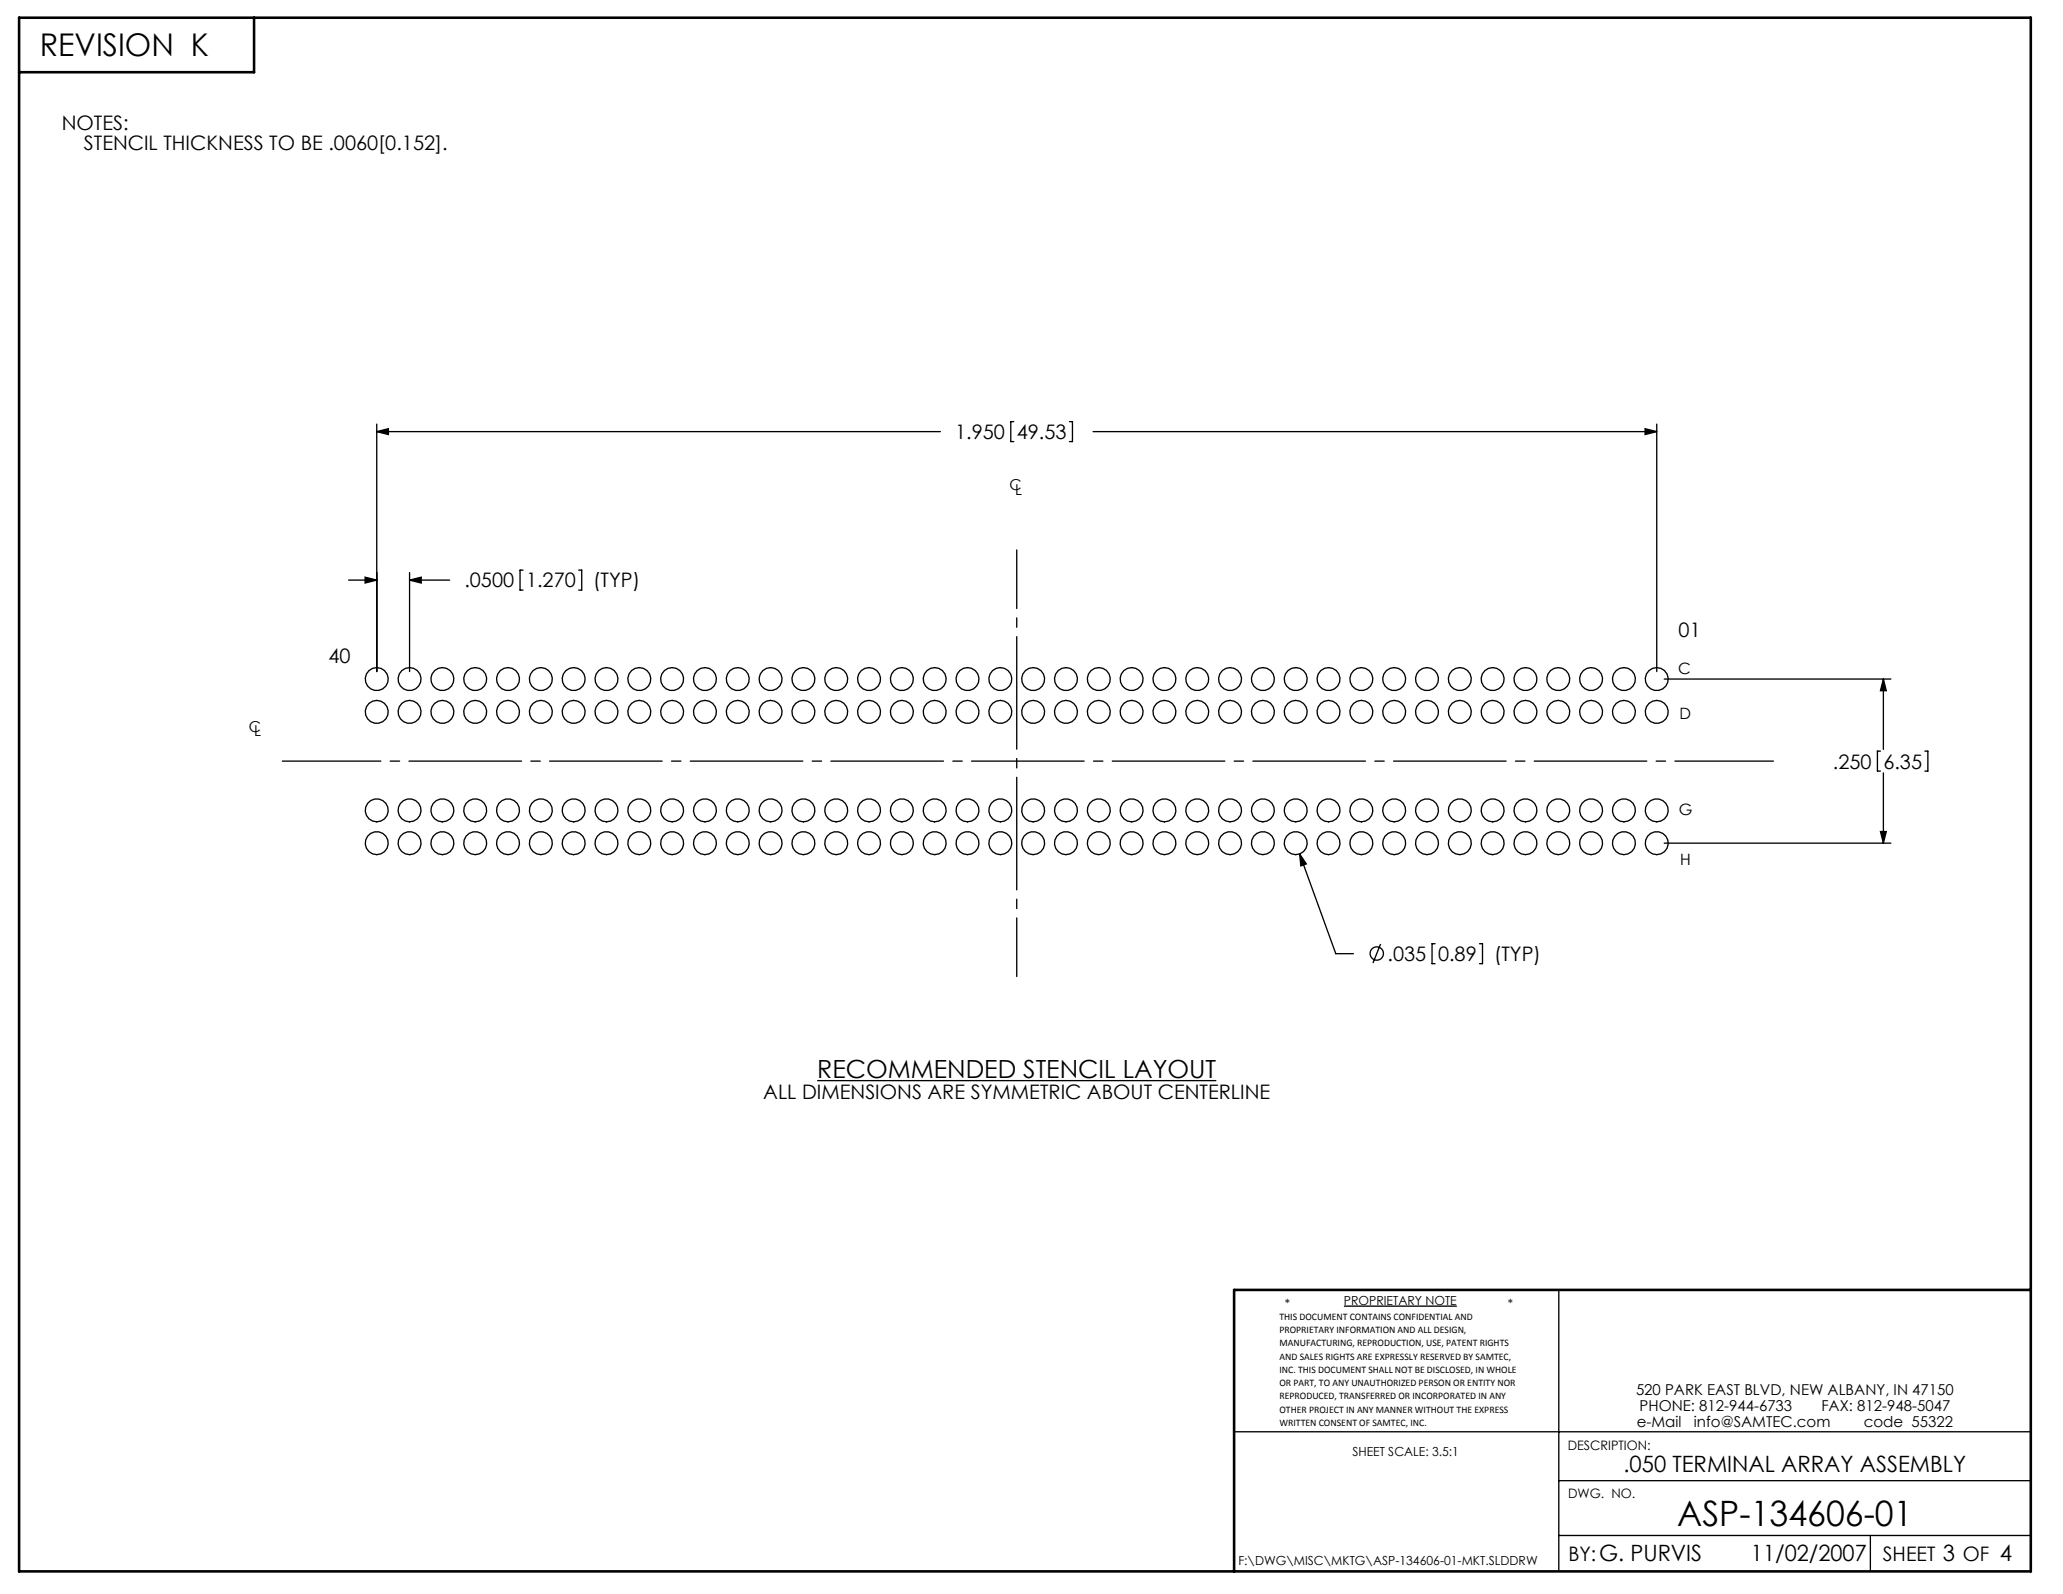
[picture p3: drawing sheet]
<svg xmlns="http://www.w3.org/2000/svg" width="279mm" height="216mm" viewBox="0 0 279 216" stroke-linecap="round" stroke-linejoin="round" font-family="sans-serif">
<g fill="none" stroke="#000" stroke-width=".18">
<path d="M51 58.5l1.6-.4v.8zM51 57.4v33.6M51 58.5h76.4M137.3 57.1h-.4v2.7h.4M144.8 57.1h.4v2.7h-.4M148 58.5h76.4M222.8 58.1l1.6 .4-1.6 .4zM224.4 57.4v33.6M47.2 78.6h3.8M49.4 78.2l1.6 .4-1.6 .4zM55.5 78.6l1.5-.4v.8zM55.5 77.6v13.4"/>
<path d="M55.5 78.6h5.4M70.8 77.2h-.4v2.7h.4M78.4 77.2h.4v2.7h-.4M225.4 92h30.7M255.1 92v9.5M255.1 92l.4 1.6h-.8zM176 115.7l.9 1.3-.7 .3zM176 115.7l4.9 13.5h2.4M225.4 114.2h30.7M254.7 101.7h-.4v2.7h.4M254.7 112.6h.8l-.4 1.6zM255.1 104.7v9.5"/>
<path d="M260.7 101.7h.4v2.7h-.4M187 127.9l-1.1 2.5M194.4 127.8h-.4v2.7h.4M200.4 127.8h.4v2.7h-.4M110.7 146.4h54M182 176.9h15.3M211.1 174.7v38.1M167.1 193.9h107.9M211.1 208h63.9M211.1 200.6h63.9M253.3 208v4.8"/>
<circle cx="51" cy="96.4" r="1.56"/>
<circle cx="51" cy="92" r="1.56"/>
<circle cx="55.5" cy="96.4" r="1.56"/>
<circle cx="55.5" cy="92" r="1.56"/>
<circle cx="59.9" cy="96.4" r="1.56"/>
<circle cx="59.9" cy="92" r="1.56"/>
<circle cx="64.4" cy="96.4" r="1.56"/>
<circle cx="64.4" cy="92" r="1.56"/>
<circle cx="68.8" cy="96.4" r="1.56"/>
<circle cx="68.8" cy="92" r="1.56"/>
<circle cx="73.2" cy="96.4" r="1.56"/>
<circle cx="73.2" cy="92" r="1.56"/>
<circle cx="77.7" cy="96.4" r="1.56"/>
<circle cx="77.7" cy="92" r="1.56"/>
<circle cx="82.1" cy="96.4" r="1.56"/>
<circle cx="82.1" cy="92" r="1.56"/>
<circle cx="86.6" cy="96.4" r="1.56"/>
<circle cx="86.6" cy="92" r="1.56"/>
<circle cx="91" cy="96.4" r="1.56"/>
<circle cx="91" cy="92" r="1.56"/>
<circle cx="95.5" cy="96.4" r="1.56"/>
<circle cx="95.5" cy="92" r="1.56"/>
<circle cx="99.9" cy="96.4" r="1.56"/>
<circle cx="99.9" cy="92" r="1.56"/>
<circle cx="104.4" cy="96.4" r="1.56"/>
<circle cx="104.4" cy="92" r="1.56"/>
<circle cx="108.8" cy="96.4" r="1.56"/>
<circle cx="108.8" cy="92" r="1.56"/>
<circle cx="113.3" cy="96.4" r="1.56"/>
<circle cx="113.3" cy="92" r="1.56"/>
<circle cx="117.7" cy="96.4" r="1.56"/>
<circle cx="117.7" cy="92" r="1.56"/>
<circle cx="122.1" cy="96.4" r="1.56"/>
<circle cx="122.1" cy="92" r="1.56"/>
<circle cx="126.6" cy="96.4" r="1.56"/>
<circle cx="126.6" cy="92" r="1.56"/>
<circle cx="131" cy="96.4" r="1.56"/>
<circle cx="131" cy="92" r="1.56"/>
<circle cx="135.5" cy="96.4" r="1.56"/>
<circle cx="135.5" cy="92" r="1.56"/>
<circle cx="139.9" cy="96.4" r="1.56"/>
<circle cx="139.9" cy="92" r="1.56"/>
<circle cx="144.4" cy="96.4" r="1.56"/>
<circle cx="144.4" cy="92" r="1.56"/>
<circle cx="148.8" cy="96.4" r="1.56"/>
<circle cx="148.8" cy="92" r="1.56"/>
<circle cx="153.3" cy="96.4" r="1.56"/>
<circle cx="153.3" cy="92" r="1.56"/>
<circle cx="157.7" cy="96.4" r="1.56"/>
<circle cx="157.7" cy="92" r="1.56"/>
<circle cx="162.1" cy="96.4" r="1.56"/>
<circle cx="162.1" cy="92" r="1.56"/>
<circle cx="166.6" cy="96.4" r="1.56"/>
<circle cx="166.6" cy="92" r="1.56"/>
<circle cx="171" cy="96.4" r="1.56"/>
<circle cx="171" cy="92" r="1.56"/>
<circle cx="175.5" cy="96.4" r="1.56"/>
<circle cx="175.5" cy="92" r="1.56"/>
<circle cx="179.9" cy="96.4" r="1.56"/>
<circle cx="179.9" cy="92" r="1.56"/>
<circle cx="184.4" cy="96.4" r="1.56"/>
<circle cx="184.4" cy="92" r="1.56"/>
<circle cx="188.8" cy="96.4" r="1.56"/>
<circle cx="188.8" cy="92" r="1.56"/>
<circle cx="193.3" cy="96.4" r="1.56"/>
<circle cx="193.3" cy="92" r="1.56"/>
<circle cx="197.7" cy="96.4" r="1.56"/>
<circle cx="197.7" cy="92" r="1.56"/>
<circle cx="202.2" cy="96.4" r="1.56"/>
<circle cx="202.2" cy="92" r="1.56"/>
<circle cx="206.6" cy="96.4" r="1.56"/>
<circle cx="206.6" cy="92" r="1.56"/>
<circle cx="211" cy="96.4" r="1.56"/>
<circle cx="211" cy="92" r="1.56"/>
<circle cx="215.5" cy="96.4" r="1.56"/>
<circle cx="215.5" cy="92" r="1.56"/>
<circle cx="219.9" cy="96.4" r="1.56"/>
<circle cx="219.9" cy="92" r="1.56"/>
<circle cx="224.4" cy="96.4" r="1.56"/>
<circle cx="224.4" cy="92" r="1.56"/>
<circle cx="51" cy="114.2" r="1.56"/>
<circle cx="51" cy="109.8" r="1.56"/>
<circle cx="55.5" cy="114.2" r="1.56"/>
<circle cx="55.5" cy="109.8" r="1.56"/>
<circle cx="59.9" cy="114.2" r="1.56"/>
<circle cx="59.9" cy="109.8" r="1.56"/>
<circle cx="64.4" cy="114.2" r="1.56"/>
<circle cx="64.4" cy="109.8" r="1.56"/>
<circle cx="68.8" cy="114.2" r="1.56"/>
<circle cx="68.8" cy="109.8" r="1.56"/>
<circle cx="73.2" cy="109.8" r="1.56"/>
<circle cx="73.2" cy="114.2" r="1.56"/>
<circle cx="77.7" cy="114.2" r="1.56"/>
<circle cx="77.7" cy="109.8" r="1.56"/>
<circle cx="82.1" cy="114.2" r="1.56"/>
<circle cx="82.1" cy="109.8" r="1.56"/>
<circle cx="86.6" cy="114.2" r="1.56"/>
<circle cx="86.6" cy="109.8" r="1.56"/>
<circle cx="91" cy="114.2" r="1.56"/>
<circle cx="91" cy="109.8" r="1.56"/>
<circle cx="95.5" cy="109.8" r="1.56"/>
<circle cx="95.5" cy="114.2" r="1.56"/>
<circle cx="99.9" cy="114.2" r="1.56"/>
<circle cx="99.9" cy="109.8" r="1.56"/>
<circle cx="104.4" cy="109.8" r="1.56"/>
<circle cx="104.4" cy="114.2" r="1.56"/>
<circle cx="108.8" cy="109.8" r="1.56"/>
<circle cx="108.8" cy="114.2" r="1.56"/>
<circle cx="113.3" cy="109.8" r="1.56"/>
<circle cx="113.3" cy="114.2" r="1.56"/>
<circle cx="117.7" cy="109.8" r="1.56"/>
<circle cx="117.7" cy="114.2" r="1.56"/>
<circle cx="122.1" cy="109.8" r="1.56"/>
<circle cx="122.1" cy="114.2" r="1.56"/>
<circle cx="126.6" cy="114.2" r="1.56"/>
<circle cx="126.6" cy="109.8" r="1.56"/>
<circle cx="131" cy="114.2" r="1.56"/>
<circle cx="131" cy="109.8" r="1.56"/>
<circle cx="135.5" cy="114.2" r="1.56"/>
<circle cx="135.5" cy="109.8" r="1.56"/>
<circle cx="139.9" cy="114.2" r="1.56"/>
<circle cx="139.9" cy="109.8" r="1.56"/>
<circle cx="144.4" cy="109.8" r="1.56"/>
<circle cx="144.4" cy="114.2" r="1.56"/>
<circle cx="148.8" cy="114.2" r="1.56"/>
<circle cx="148.8" cy="109.8" r="1.56"/>
<circle cx="153.3" cy="114.2" r="1.56"/>
<circle cx="153.3" cy="109.8" r="1.56"/>
<circle cx="157.7" cy="114.2" r="1.56"/>
<circle cx="157.7" cy="109.8" r="1.56"/>
<circle cx="162.1" cy="109.8" r="1.56"/>
<circle cx="162.1" cy="114.2" r="1.56"/>
<circle cx="166.6" cy="109.8" r="1.56"/>
<circle cx="166.6" cy="114.2" r="1.56"/>
<circle cx="171" cy="114.2" r="1.56"/>
<circle cx="171" cy="109.8" r="1.56"/>
<circle cx="175.5" cy="109.8" r="1.56"/>
<circle cx="175.5" cy="114.2" r="1.56"/>
<circle cx="179.9" cy="109.8" r="1.56"/>
<circle cx="179.9" cy="114.2" r="1.56"/>
<circle cx="184.4" cy="109.8" r="1.56"/>
<circle cx="184.4" cy="114.2" r="1.56"/>
<circle cx="188.8" cy="114.2" r="1.56"/>
<circle cx="188.8" cy="109.8" r="1.56"/>
<circle cx="193.3" cy="114.2" r="1.56"/>
<circle cx="193.3" cy="109.8" r="1.56"/>
<circle cx="197.7" cy="114.2" r="1.56"/>
<circle cx="197.7" cy="109.8" r="1.56"/>
<circle cx="202.2" cy="114.2" r="1.56"/>
<circle cx="202.2" cy="109.8" r="1.56"/>
<circle cx="206.6" cy="114.2" r="1.56"/>
<circle cx="206.6" cy="109.8" r="1.56"/>
<circle cx="211" cy="109.8" r="1.56"/>
<circle cx="211" cy="114.2" r="1.56"/>
<circle cx="215.5" cy="114.2" r="1.56"/>
<circle cx="215.5" cy="109.8" r="1.56"/>
<circle cx="219.9" cy="114.2" r="1.56"/>
<circle cx="219.9" cy="109.8" r="1.56"/>
<circle cx="224.4" cy="114.2" r="1.56"/>
<circle cx="224.4" cy="109.8" r="1.56"/>
<circle cx="186.5" cy="129.2" r=".9"/>
</g>
<path d="M2.6 2.4h272.4v210.4h-272.4zM34.4 2.4v7.4h-31.8M275 174.7h-107.9v38.1" fill="none" stroke="#000" stroke-width=".35"/>
<path d="M38.2 103.1h202" fill="none" stroke="#000" stroke-width=".18" stroke-dasharray="15.2 1.3 1.3 1.3" stroke-dashoffset="1.9"/>
<path d="M137.7 74.5v57.8" fill="none" stroke="#000" stroke-width=".18" stroke-dasharray="15.2 1.3 1.3 1.3" stroke-dashoffset="7.3"/>
<path d="M51 58.5l1.6-.4v.8zM222.8 58.1l1.6 .4-1.6 .4zM55.5 78.6l1.5-.4v.8zM49.4 78.2l1.6 .4-1.6 .4zM176 115.7l.2 1.6 .7-.3zM255.1 92l.4 1.6h-.8zM254.7 112.6h.8l-.4 1.6z" fill="#000"/>
<text font-size="4.7" x="227.1" y="206.6">ASP-134606-01</text>
<text font-size="4.2" x="5.4" y="7.6">REVISION K</text>
<text font-size="3.4" x="110.7" y="146">RECOMMENDED STENCIL LAYOUT</text>
<g font-size="3">
<text x="219.9" y="199.4">.050 TERMINAL ARRAY ASSEMBLY</text>
<text x="237.1" y="211.4">11/02/2007</text>
</g>
<g font-size="2.7">
<text x="8.4" y="17.6">NOTES:</text>
<text x="11.4" y="20.3">STENCIL THICKNESS TO BE .0060[0.152].</text>
<text x="129.3" y="59.5">1.950</text>
<text x="137.7" y="59.5">49.53</text>
<text x="62.9" y="79.6">.0500</text>
<text x="71.2" y="79.6">1.270</text>
<text x="80.3" y="79.6">(TYP)</text>
<text x="44.5" y="89.8">40</text>
<text x="227.3" y="86.3">01</text>
<text x="248.2" y="104.1">.250</text>
<text x="255.1" y="104.1">6.35</text>
<text x="187.9" y="130.2">.035</text>
<text x="194.8" y="130.2">0.89</text>
<text x="202.3" y="130.2">(TYP)</text>
<text x="103.4" y="148.8">ALL DIMENSIONS ARE SYMMETRIC ABOUT CENTERLINE</text>
<text x="212.4" y="211.5">BY:G. PURVIS</text>
<text x="255" y="211.4">SHEET 3 OF 4</text>
</g>
<g font-size="2.1">
<text x="227.3" y="91.3">C</text>
<text x="227.4" y="97.4">D</text>
<text x="227.4" y="110.4">G</text>
<text x="227.6" y="117.2">H</text>
</g>
<g font-size="2">
<text x="136.7" y="66.4">C</text>
<text x="137.5" y="67">L</text>
<text x="33.7" y="99.1">C</text>
<text x="34.4" y="99.7">L</text>
<text x="221.6" y="188.9">520 PARK EAST BLVD, NEW ALBANY, IN 47150</text>
<text x="222.1" y="191.1">PHONE: 812-944-6733</text>
<text x="246.7" y="191.1">FAX: 812-948-5047</text>
<text x="221.7" y="193.2">e-Mail</text>
<text x="229.4" y="193.2">info@SAMTEC.com</text>
<text x="252.4" y="193.2">code 55322</text>
</g>
<g font-size="1.8">
<text x="212.3" y="196.4">DESCRIPTION:</text>
<text x="212.4" y="202.9">DWG. NO.</text>
</g>
<g font-size="1.7">
<text x="174" y="177.1">*</text>
<text x="182" y="176.7">PROPRIETARY NOTE</text>
<text x="204.2" y="177.1">*</text>
<text x="183.2" y="197.2">SHEET SCALE: 3.5:1</text>
<text x="167.7" y="212">F:\DWG\MISC\MKTG\ASP-134606-01-MKT.SLDDRW</text>
</g>
<g font-size="1.4">
<text x="173.3" y="178.7">THIS DOCUMENT CONTAINS CONFIDENTIAL AND</text>
<text x="173.3" y="180.5">PROPRIETARY INFORMATION AND ALL DESIGN,</text>
<text x="173.3" y="182.3">MANUFACTURING, REPRODUCTION, USE, PATENT RIGHTS</text>
<text x="173.3" y="184.1">AND SALES RIGHTS ARE EXPRESSLY RESERVED BY SAMTEC,</text>
<text x="173.3" y="185.9">INC. THIS DOCUMENT SHALL NOT BE DISCLOSED, IN WHOLE</text>
<text x="173.3" y="187.7">OR PART, TO ANY UNAUTHORIZED PERSON OR ENTITY NOR</text>
<text x="173.3" y="189.5">REPRODUCED, TRANSFERRED OR INCORPORATED IN ANY</text>
<text x="173.3" y="191.4">OTHER PROJECT IN ANY MANNER WITHOUT THE EXPRESS</text>
<text x="173.3" y="193.2">WRITTEN CONSENT OF SAMTEC, INC.</text>
</g>
</svg>
